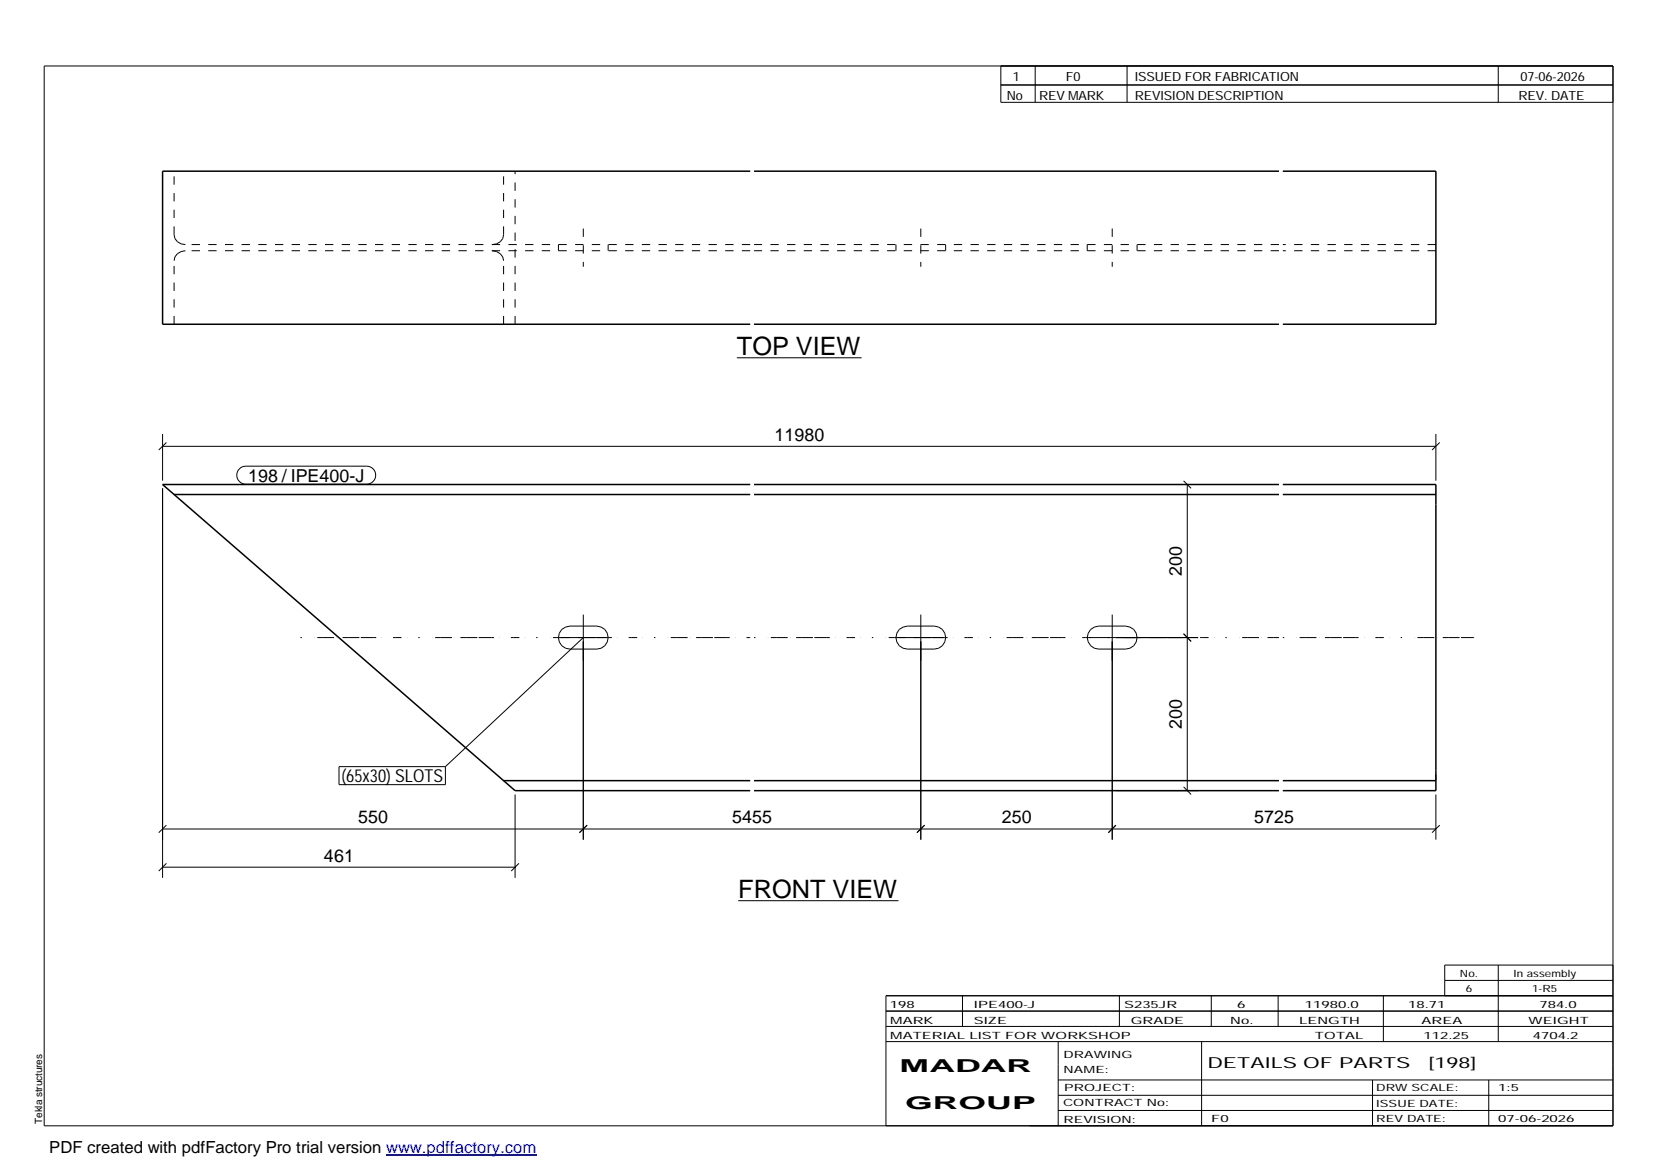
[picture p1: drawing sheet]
<svg xmlns="http://www.w3.org/2000/svg" width="420mm" height="297mm" viewBox="0 0 420 297" stroke-linecap="round" stroke-linejoin="round" font-family="sans-serif">
<g fill="none" stroke="#000" stroke-width=".25">
<path d="M11.2 16.7h398.3v269.1h-398.3zM254.1 16.7v9.3h155.4M262.8 16.7v9.3M286.1 16.7v9.3M380.4 16.7v9.3M254.1 21.6h155.4M187.1 90.8h31.6M41.3 113.3h323.2M41.3 110.2v11.8M42.2 112.3l-1.9 1.9M60.8 119l.7-.5 .9-.2h30.7a2.29 2.29 0 0 1 2.3 2.3 2.29 2.29 0 0 1-2.3 2.3h-30.7a2.27 2.27 0 0 1-2.1-1.4 2.27 2.27 0 0 1 .5-2.5zM364.5 110.2v11.8"/>
<path d="M365.5 112.3l-1.9 1.9M41.3 124v98.9M283.3 123h20.9M300.5 122.1l1.9 1.9M301.4 123v77.7M142.6 159.8l1-.6 1.1-.3h6.8a2.92 2.92 0 0 1 2.9 3 2.92 2.92 0 0 1-2.9 2.9h-6.8a2.93 2.93 0 0 1-2.7-1.8 2.93 2.93 0 0 1 .6-3.2zM148.1 156v57.2M228.3 159.8l1-.6 1.1-.3h6.8a2.92 2.92 0 0 1 2.9 3 2.92 2.92 0 0 1-2.9 2.9h-6.8a2.93 2.93 0 0 1-2.7-1.8 2.93 2.93 0 0 1 .6-3.2zM233.8 156v57.2M276.9 159.8l.9-.6 1.1-.3h6.9a2.92 2.92 0 0 1 2.9 3 2.92 2.92 0 0 1-2.9 2.9h-6.9a2.93 2.93 0 0 1-2.6-1.8 2.93 2.93 0 0 1 .6-3.2zM282.4 156v57.2M142.3 161.9h11.6"/>
<path d="M148.1 161.9l-35 32.7M228 161.9h11.6M276.5 161.9h27.7M300.5 160.9l1.9 1.9M86.1 194.6h27v4.6h-27zM300.5 199.8l1.9 1.9M41.3 210.5h323.2M42.2 219.2l-1.9 1.9M42.2 209.5l-1.9 1.9M130.8 201.7v21.2M131.7 219.2l-1.9 1.9M149.1 209.5l-2 1.9"/>
<path d="M234.7 209.5l-1.9 1.9M283.3 209.5l-1.9 1.9M283.3 200.7h20.9M364.5 201.7v11.5M365.5 209.5l-1.9 1.9M41.3 220.2h89.5M187.4 228.7h40.7M224.9 256.7h184.6M244.3 252.8v7.8M284.2 252.8v7.8M307.5 252.8v7.8M324.5 252.8v7.8"/>
<path d="M351.2 252.8v11.6M366.8 248.9h42.7M380.4 245v19.4M409.5 245h-42.7v7.8M409.5 252.8h-184.6v33M224.9 264.4h184.6M224.9 260.6h184.6M268.6 264.4v21.4M268.6 274.2h140.9M268.6 278.1h140.9M305.1 264.4v21.4M348.4 274.2v11.6"/>
<path d="M378 274.2v11.6M268.6 281.9h140.9"/>
</g>
<g fill="none" stroke="#000" stroke-width=".38">
<path d="M190.5 43.5h-149.2v38.8h149.2M191.4 43.5h133.3M325.7 43.5h38.8v38.8h-38.8M191.4 82.3h133.3M44.2 125.5h146.3M190.5 123h-149.2l89.5 77.7h59.7M191.4 125.5h133.3M191.4 123h133.3M325.7 123h38.8v77.7h-38.8M325.7 125.5h38.8M127.8 198.2h62.7M191.4 198.2h133.3"/>
<path d="M325.7 198.2h38.8M191.4 200.7h133.3"/>
</g>
<g fill="none" stroke="#000" stroke-width=".25" stroke-dasharray="2.1 2.1" stroke-linecap="butt">
<path d="M44.2 59.6v-16.1M44.2 59.6l.2 1M127.8 59.6v-16.1M148.1 58v9.7M233.8 58v9.7M282.4 58v9.7M44.4 65.2l-.2 1M44.4 60.6l.6 .8M45 64.4l-.6 .8M45 61.4l1 .5M46 63.9l-1 .5M46 61.9l1.1 .2"/>
<path d="M47.1 63.7l-1.1 .2M124.9 62.1l1.2-.2M126.1 63.9l-1.2-.2M126.1 61.9l.9-.5M127 64.4l-.9-.5M127 61.4l.6-.8M127.6 65.2l-.6-.8M127.6 60.6l.2-1M127.8 66.2l-.2-1M141.8 62.1v1.6M154.4 62.1v1.6M190.5 62.1h-143.4"/>
<path d="M190.5 63.7h-143.4M227.5 62.1v1.6M240.1 62.1v1.6M276 62.1v1.6M288.7 62.1v1.6M324.7 62.1h-133.3M324.7 63.7h-133.3M364.5 62.1h-38.8M364.5 63.7h-38.8M44.2 82.3v-16.1M127.8 82.3v-16.1M130.8 82.3v-38.8"/>
<path d="M364.5 198.2v-.2M364.5 198v-1.3"/>
</g>
<path d="M76.3 161.9h114.2M191.4 161.9h133.3M325.7 161.9h48.5" fill="none" stroke="#000" stroke-width=".25" stroke-dasharray=".4 3.2 0 .7 1.4 0 2.8 .7 0 1.4 1.4 0 2.8" stroke-linecap="butt"/>
<path d="M98 293.3h38.2" fill="none" stroke="#00f" stroke-width=".3"/>
<g font-size="6.4">
<text x="187.1" y="90.1">TOP VIEW</text>
<text x="187.4" y="228">FRONT VIEW</text>
</g>
<g font-size="4.5">
<text x="196.6" y="111.9">11980</text>
<text x="63" y="122.3">198 / IPE400-J</text>
<text x="300.1" y="146.2" transform="rotate(-90 300.1 146.2)">200</text>
<text x="300.1" y="185.1" transform="rotate(-90 300.1 185.1)">200</text>
<text x="86.7" y="198.6">(65x30) SLOTS</text>
<text x="90.9" y="209">550</text>
<text x="185.9" y="209">5455</text>
<text x="254.3" y="209">250</text>
<text x="318.4" y="209">5725</text>
<text x="82.3" y="218.8">461</text>
<text x="228.4" y="272.3">MADAR</text>
<text x="229.8" y="281.6">GROUP</text>
</g>
<text font-size="4.2" x="12.5" y="292.7">PDF created with pdfFactory Pro trial version www.pdffactory.com</text>
<g font-size="3.9">
<text x="306.5" y="271.3">DETAILS OF PARTS</text>
<text x="362.7" y="271.3">[198]</text>
</g>
<g font-size="3.2">
<text x="257.1" y="20.5">1</text>
<text x="270.6" y="20.5">F0</text>
<text x="288.1" y="20.5">ISSUED FOR FABRICATION</text>
<text x="386" y="20.5">07-06-2026</text>
<text x="255.6" y="25.5">No</text>
<text x="263.8" y="25.5">REV MARK</text>
<text x="288.1" y="25.5">REVISION DESCRIPTION</text>
<text x="385.5" y="25.5">REV. DATE</text>
</g>
<g font-size="2.5">
<text x="370.6" y="247.9">No.</text>
<text x="372.1" y="251.8">6</text>
<text x="384.3" y="247.9">In assembly</text>
<text x="389" y="251.8">1-R5</text>
<text x="225.9" y="255.9">198</text>
<text x="247.3" y="255.9">IPE400-J</text>
<text x="285.4" y="255.9">S235JR</text>
<text x="314.1" y="255.9">6</text>
<text x="331.3" y="255.9">11980.0</text>
<text x="357.5" y="255.9">18.71</text>
<text x="390.8" y="255.9">784.0</text>
<text x="226" y="263.7">MATERIAL LIST FOR WORKSHOP</text>
<text x="226" y="259.9">MARK</text>
<text x="247.2" y="259.9">SIZE</text>
<text x="287.1" y="259.9">GRADE</text>
<text x="312.3" y="259.9">No.</text>
<text x="329.8" y="259.9">LENGTH</text>
<text x="333.8" y="263.7">TOTAL</text>
<text x="360.9" y="259.9">AREA</text>
<text x="361.4" y="263.7">112.25</text>
<text x="388.1" y="259.9">WEIGHT</text>
<text x="389.2" y="263.7">4704.2</text>
<text x="270" y="268.5">DRAWING</text>
<text x="270" y="272.5">NAME:</text>
<text x="269.9" y="280.9">CONTRACT No:</text>
<text x="270.2" y="277">PROJECT:</text>
<text x="349.4" y="277.1">DRW SCALE:</text>
<text x="349.4" y="281">ISSUE DATE:</text>
<text x="380.4" y="277.1">1:5</text>
<text x="10.7" y="285.4" transform="rotate(-90 10.7 285.4)">Tekla structures</text>
<text x="270" y="285">REVISION:</text>
<text x="307.5" y="284.8">F0</text>
<text x="349.4" y="284.8">REV DATE:</text>
<text x="380.4" y="284.8">07-06-2026</text>
</g>
</svg>
